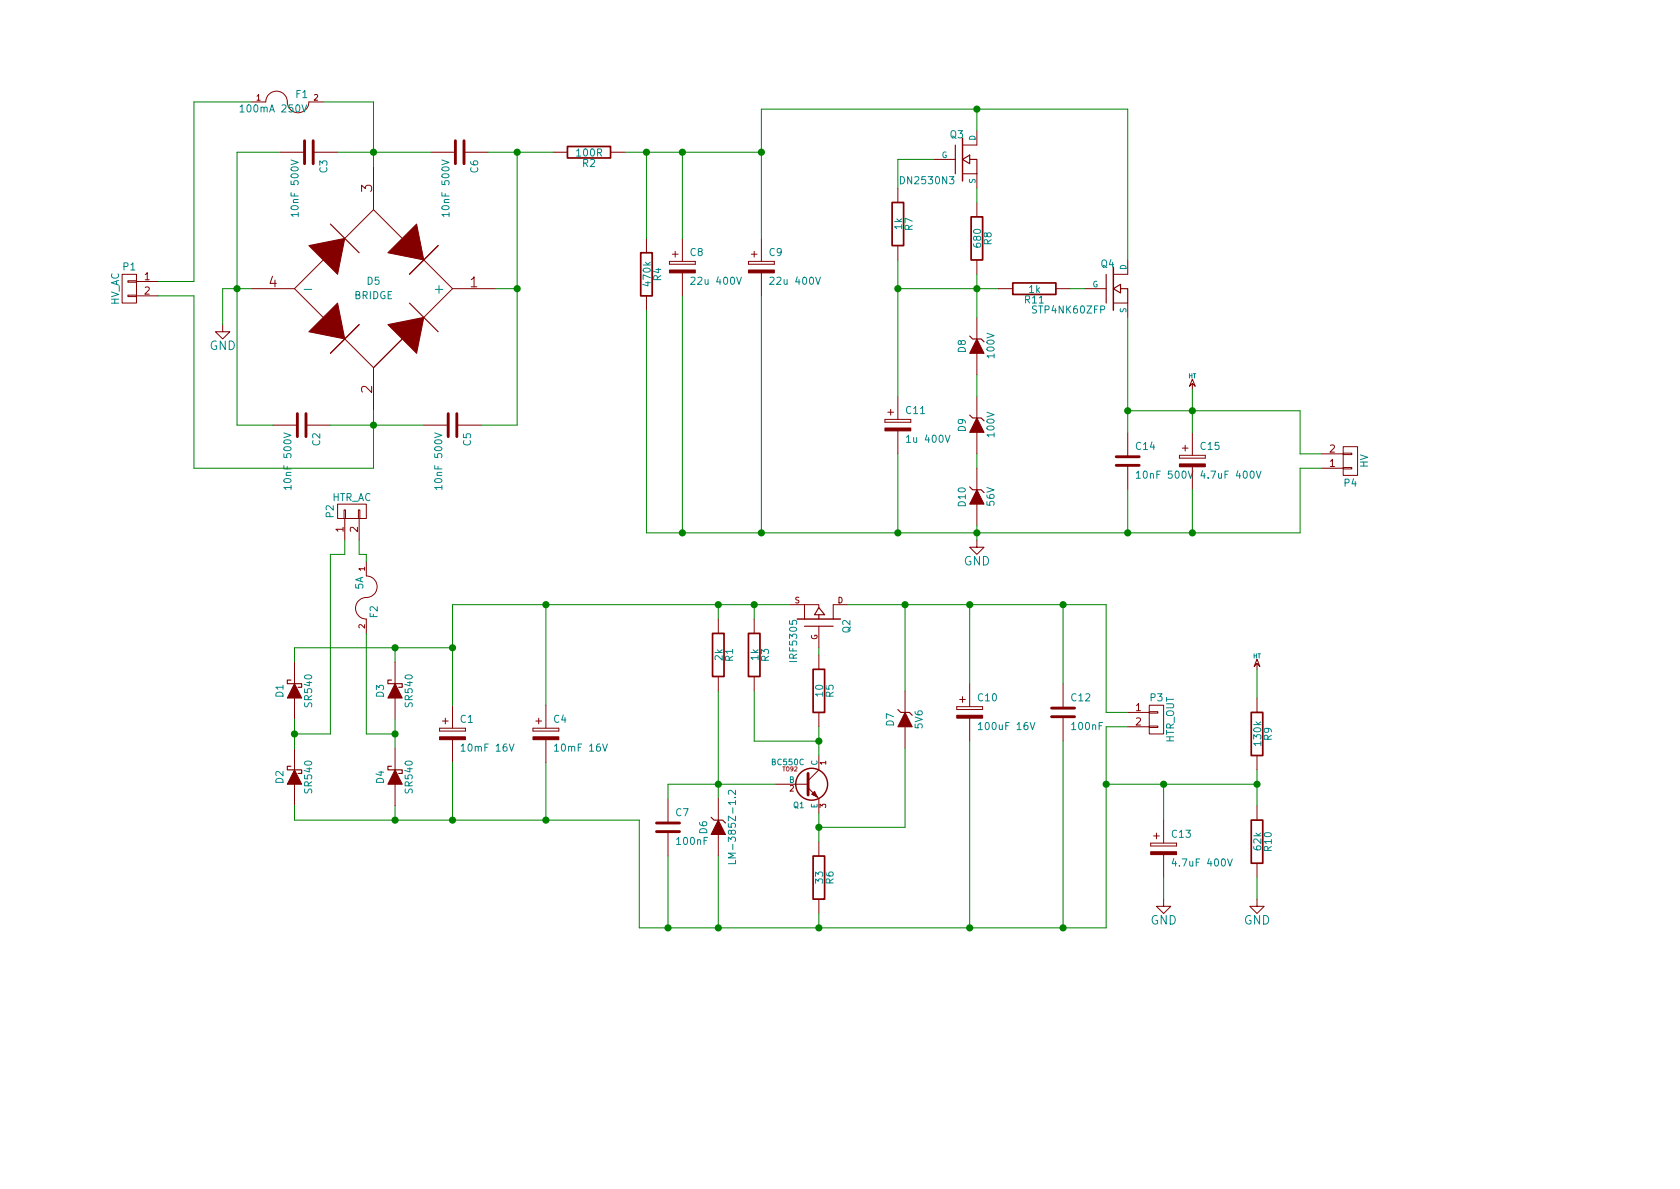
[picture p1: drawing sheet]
EESchema Schematic File Version 2
LIBS:power
LIBS:device
LIBS:transistors
LIBS:conn
LIBS:linear
LIBS:references
LIBS:quietPS-cache
EELAYER 24 0
EELAYER END
$Descr A4 11693 8268
encoding utf-8
Sheet 1 1
Title "Quiet Power Supply"
Date ""
Rev ""
Comp "pir-audio.pl"
Comment1 "https://creativecommons.org/licenses/by-sa/4.0/"
Comment2 "licensed under CC BY SA 4.0 International"
Comment3 "(C) PIR Engineering Łukasz Juszkiewicz"
Comment4 ""
$EndDescr
$Comp
L MOSFET_P Q2
U 1 1
P 5700 4300
F 0 "Q2" H 5700 4490 50  0000 R CNN
F 1 "IRF5305" H 5700 4120 50  0000 R CNN
F 2 "" H 5700 4300 60  0000 C CNN
F 3 "" H 5700 4300 60  0000 C CNN
	1    5700 4300
	0    1    -1   0   
$EndComp
$Comp
L BC550 Q1
U 1 1
P 5600 5450
F 0 "Q1" H 5600 5301 40  0000 R CNN
F 1 "BC550C" H 5600 5600 40  0000 R CNN
F 2 "TO92" H 5500 5552 29  0000 C CNN
F 3 "" H 5600 5450 60  0000 C CNN
	1    5600 5450
	1    0    0    -1  
$EndComp
$Comp
L R R5
U 1 1
P 5700 4800
F 0 "R5" V 5780 4800 50  0000 C CNN
F 1 "10" V 5707 4801 50  0000 C CNN
F 2 "" V 5630 4800 30  0000 C CNN
F 3 "" H 5700 4800 30  0000 C CNN
	1    5700 4800
	1    0    0    -1  
$EndComp
$Comp
L R R3
U 1 1
P 5250 4550
F 0 "R3" V 5330 4550 50  0000 C CNN
F 1 "1k" V 5257 4551 50  0000 C CNN
F 2 "" V 5180 4550 30  0000 C CNN
F 3 "" H 5250 4550 30  0000 C CNN
	1    5250 4550
	1    0    0    -1  
$EndComp
$Comp
L R R1
U 1 1
P 5000 4550
F 0 "R1" V 5080 4550 50  0000 C CNN
F 1 "2k" V 5007 4551 50  0000 C CNN
F 2 "" V 4930 4550 30  0000 C CNN
F 3 "" H 5000 4550 30  0000 C CNN
	1    5000 4550
	1    0    0    -1  
$EndComp
$Comp
L R R6
U 1 1
P 5700 6100
F 0 "R6" V 5780 6100 50  0000 C CNN
F 1 "33" V 5707 6101 50  0000 C CNN
F 2 "" V 5630 6100 30  0000 C CNN
F 3 "" H 5700 6100 30  0000 C CNN
	1    5700 6100
	1    0    0    -1  
$EndComp
$Comp
L ZENER D7
U 1 1
P 6300 5000
F 0 "D7" H 6300 5100 50  0000 C CNN
F 1 "5V6" H 6300 4900 50  0000 C CNN
F 2 "" H 6300 5000 60  0000 C CNN
F 3 "" H 6300 5000 60  0000 C CNN
	1    6300 5000
	0    -1   -1   0   
$EndComp
$Comp
L DIODESCH D1
U 1 1
P 2050 4800
F 0 "D1" H 2050 4900 50  0000 C CNN
F 1 "SR540" H 2050 4700 50  0000 C CNN
F 2 "" H 2050 4800 60  0000 C CNN
F 3 "" H 2050 4800 60  0000 C CNN
	1    2050 4800
	0    -1   -1   0   
$EndComp
$Comp
L DIODESCH D3
U 1 1
P 2750 4800
F 0 "D3" H 2750 4900 50  0000 C CNN
F 1 "SR540" H 2750 4700 50  0000 C CNN
F 2 "" H 2750 4800 60  0000 C CNN
F 3 "" H 2750 4800 60  0000 C CNN
	1    2750 4800
	0    -1   -1   0   
$EndComp
$Comp
L DIODESCH D2
U 1 1
P 2050 5400
F 0 "D2" H 2050 5500 50  0000 C CNN
F 1 "SR540" H 2050 5300 50  0000 C CNN
F 2 "" H 2050 5400 60  0000 C CNN
F 3 "" H 2050 5400 60  0000 C CNN
	1    2050 5400
	0    -1   -1   0   
$EndComp
$Comp
L DIODESCH D4
U 1 1
P 2750 5400
F 0 "D4" H 2750 5500 50  0000 C CNN
F 1 "SR540" H 2750 5300 50  0000 C CNN
F 2 "" H 2750 5400 60  0000 C CNN
F 3 "" H 2750 5400 60  0000 C CNN
	1    2750 5400
	0    -1   -1   0   
$EndComp
$Comp
L CONN_01X02 P2
U 1 1
P 2450 3550
F 0 "P2" H 2450 3700 50  0000 C CNN
F 1 "HTR_AC" V 2550 3550 50  0000 C CNN
F 2 "" H 2450 3550 60  0000 C CNN
F 3 "" H 2450 3550 60  0000 C CNN
	1    2450 3550
	0    -1   -1   0   
$EndComp
$Comp
L CP2 C1
U 1 1
P 3150 5100
F 0 "C1" H 3200 5200 50  0000 L CNN
F 1 "10mF 16V" H 3200 5000 50  0000 L CNN
F 2 "" H 3188 4950 30  0000 C CNN
F 3 "" H 3150 5100 60  0000 C CNN
	1    3150 5100
	1    0    0    -1  
$EndComp
$Comp
L CP2 C4
U 1 1
P 3800 5100
F 0 "C4" H 3850 5200 50  0000 L CNN
F 1 "10mF 16V" H 3850 5000 50  0000 L CNN
F 2 "" H 3838 4950 30  0000 C CNN
F 3 "" H 3800 5100 60  0000 C CNN
	1    3800 5100
	1    0    0    -1  
$EndComp
$Comp
L CP2 C10
U 1 1
P 6750 4950
F 0 "C10" H 6800 5050 50  0000 L CNN
F 1 "100uF 16V" H 6800 4850 50  0000 L CNN
F 2 "" H 6788 4800 30  0000 C CNN
F 3 "" H 6750 4950 60  0000 C CNN
	1    6750 4950
	1    0    0    -1  
$EndComp
$Comp
L C C7
U 1 1
P 4650 5750
F 0 "C7" H 4700 5850 50  0000 L CNN
F 1 "100nF" H 4700 5650 50  0000 L CNN
F 2 "" H 4688 5600 30  0000 C CNN
F 3 "" H 4650 5750 60  0000 C CNN
	1    4650 5750
	1    0    0    -1  
$EndComp
$Comp
L CONN_01X02 P3
U 1 1
P 8050 5000
F 0 "P3" H 8050 5150 50  0000 C CNN
F 1 "HTR_OUT" V 8150 5000 50  0000 C CNN
F 2 "" H 8050 5000 60  0000 C CNN
F 3 "" H 8050 5000 60  0000 C CNN
	1    8050 5000
	1    0    0    -1  
$EndComp
$Comp
L ZENER D9
U 1 1
P 6800 2950
F 0 "D9" H 6800 3050 50  0000 C CNN
F 1 "100V" H 6800 2850 50  0000 C CNN
F 2 "" H 6800 2950 60  0000 C CNN
F 3 "" H 6800 2950 60  0000 C CNN
	1    6800 2950
	0    -1   -1   0   
$EndComp
$Comp
L ZENER D10
U 1 1
P 6800 3450
F 0 "D10" H 6800 3550 50  0000 C CNN
F 1 "56V" H 6800 3350 50  0000 C CNN
F 2 "" H 6800 3450 60  0000 C CNN
F 3 "" H 6800 3450 60  0000 C CNN
	1    6800 3450
	0    -1   -1   0   
$EndComp
$Comp
L MOSFET_N Q3
U 1 1
P 6700 1100
F 0 "Q3" H 6710 1270 50  0000 R CNN
F 1 "DN2530N3" H 6650 950 50  0000 R CNN
F 2 "" H 6700 1100 60  0000 C CNN
F 3 "" H 6700 1100 60  0000 C CNN
	1    6700 1100
	1    0    0    -1  
$EndComp
$Comp
L R R8
U 1 1
P 6800 1650
F 0 "R8" V 6880 1650 50  0000 C CNN
F 1 "680" V 6807 1651 50  0000 C CNN
F 2 "" V 6730 1650 30  0000 C CNN
F 3 "" H 6800 1650 30  0000 C CNN
	1    6800 1650
	1    0    0    -1  
$EndComp
$Comp
L R R7
U 1 1
P 6250 1550
F 0 "R7" V 6330 1550 50  0000 C CNN
F 1 "1k" V 6257 1551 50  0000 C CNN
F 2 "" V 6180 1550 30  0000 C CNN
F 3 "" H 6250 1550 30  0000 C CNN
	1    6250 1550
	1    0    0    -1  
$EndComp
$Comp
L GND #PWR01
U 1 1
P 6800 3750
F 0 "#PWR01" H 6800 3500 60  0001 C CNN
F 1 "GND" H 6800 3600 60  0000 C CNN
F 2 "" H 6800 3750 60  0000 C CNN
F 3 "" H 6800 3750 60  0000 C CNN
	1    6800 3750
	1    0    0    -1  
$EndComp
$Comp
L C C14
U 1 1
P 7850 3200
F 0 "C14" H 7900 3300 50  0000 L CNN
F 1 "10nF 500V" H 7900 3100 50  0000 L CNN
F 2 "" H 7888 3050 30  0000 C CNN
F 3 "" H 7850 3200 60  0000 C CNN
	1    7850 3200
	1    0    0    -1  
$EndComp
$Comp
L MOSFET_N Q4
U 1 1
P 7750 2000
F 0 "Q4" H 7760 2170 50  0000 R CNN
F 1 "STP4NK60ZFP" H 7700 1850 50  0000 R CNN
F 2 "" H 7750 2000 60  0000 C CNN
F 3 "" H 7750 2000 60  0000 C CNN
	1    7750 2000
	1    0    0    -1  
$EndComp
$Comp
L BRIDGE D5
U 1 1
P 2600 2000
F 0 "D5" H 2600 2050 50  0000 C CNN
F 1 "BRIDGE" H 2600 1950 50  0000 C CNN
F 2 "" H 2600 2000 60  0000 C CNN
F 3 "" H 2600 2000 60  0000 C CNN
	1    2600 2000
	1    0    0    -1  
$EndComp
$Comp
L GND #PWR02
U 1 1
P 1550 2250
F 0 "#PWR02" H 1550 2000 60  0001 C CNN
F 1 "GND" H 1550 2100 60  0000 C CNN
F 2 "" H 1550 2250 60  0000 C CNN
F 3 "" H 1550 2250 60  0000 C CNN
	1    1550 2250
	1    0    0    -1  
$EndComp
$Comp
L CP2 C8
U 1 1
P 4750 1850
F 0 "C8" H 4800 1950 50  0000 L CNN
F 1 "22u 400V" H 4800 1750 50  0000 L CNN
F 2 "" H 4788 1700 30  0000 C CNN
F 3 "" H 4750 1850 60  0000 C CNN
	1    4750 1850
	1    0    0    -1  
$EndComp
$Comp
L R R2
U 1 1
P 4100 1050
F 0 "R2" V 4180 1050 50  0000 C CNN
F 1 "100R" V 4107 1051 50  0000 C CNN
F 2 "" V 4030 1050 30  0000 C CNN
F 3 "" H 4100 1050 30  0000 C CNN
	1    4100 1050
	0    1    1    0   
$EndComp
$Comp
L CP2 C9
U 1 1
P 5300 1850
F 0 "C9" H 5350 1950 50  0000 L CNN
F 1 "22u 400V" H 5350 1750 50  0000 L CNN
F 2 "" H 5338 1700 30  0000 C CNN
F 3 "" H 5300 1850 60  0000 C CNN
	1    5300 1850
	1    0    0    -1  
$EndComp
$Comp
L CP2 C15
U 1 1
P 8300 3200
F 0 "C15" H 8350 3300 50  0000 L CNN
F 1 "4.7uF 400V" H 8350 3100 50  0000 L CNN
F 2 "" H 8338 3050 30  0000 C CNN
F 3 "" H 8300 3200 60  0000 C CNN
	1    8300 3200
	1    0    0    -1  
$EndComp
$Comp
L R R4
U 1 1
P 4500 1900
F 0 "R4" V 4580 1900 50  0000 C CNN
F 1 "470k" V 4507 1901 50  0000 C CNN
F 2 "" V 4430 1900 30  0000 C CNN
F 3 "" H 4500 1900 30  0000 C CNN
	1    4500 1900
	1    0    0    -1  
$EndComp
$Comp
L ZENER D8
U 1 1
P 6800 2400
F 0 "D8" H 6800 2500 50  0000 C CNN
F 1 "100V" H 6800 2300 50  0000 C CNN
F 2 "" H 6800 2400 60  0000 C CNN
F 3 "" H 6800 2400 60  0000 C CNN
	1    6800 2400
	0    -1   -1   0   
$EndComp
$Comp
L C C12
U 1 1
P 7400 4950
F 0 "C12" H 7450 5050 50  0000 L CNN
F 1 "100nF" H 7450 4850 50  0000 L CNN
F 2 "" H 7438 4800 30  0000 C CNN
F 3 "" H 7400 4950 60  0000 C CNN
	1    7400 4950
	1    0    0    -1  
$EndComp
$Comp
L CP2 C11
U 1 1
P 6250 2950
F 0 "C11" H 6300 3050 50  0000 L CNN
F 1 "1u 400V" H 6300 2850 50  0000 L CNN
F 2 "" H 6288 2800 30  0000 C CNN
F 3 "" H 6250 2950 60  0000 C CNN
	1    6250 2950
	1    0    0    -1  
$EndComp
$Comp
L C C6
U 1 1
P 3200 1050
F 0 "C6" H 3250 1150 50  0000 L CNN
F 1 "10nF 500V" H 3250 950 50  0000 L CNN
F 2 "" H 3238 900 30  0000 C CNN
F 3 "" H 3200 1050 60  0000 C CNN
	1    3200 1050
	0    1    1    0   
$EndComp
$Comp
L C C5
U 1 1
P 3150 2950
F 0 "C5" H 3200 3050 50  0000 L CNN
F 1 "10nF 500V" H 3200 2850 50  0000 L CNN
F 2 "" H 3188 2800 30  0000 C CNN
F 3 "" H 3150 2950 60  0000 C CNN
	1    3150 2950
	0    1    1    0   
$EndComp
$Comp
L C C2
U 1 1
P 2100 2950
F 0 "C2" H 2150 3050 50  0000 L CNN
F 1 "10nF 500V" H 2150 2850 50  0000 L CNN
F 2 "" H 2138 2800 30  0000 C CNN
F 3 "" H 2100 2950 60  0000 C CNN
	1    2100 2950
	0    1    1    0   
$EndComp
$Comp
L C C3
U 1 1
P 2150 1050
F 0 "C3" H 2200 1150 50  0000 L CNN
F 1 "10nF 500V" H 2200 950 50  0000 L CNN
F 2 "" H 2188 900 30  0000 C CNN
F 3 "" H 2150 1050 60  0000 C CNN
	1    2150 1050
	0    1    1    0   
$EndComp
$Comp
L CONN_01X02 P1
U 1 1
P 900 2000
F 0 "P1" H 900 2150 50  0000 C CNN
F 1 "HV_AC" V 1000 2000 50  0000 C CNN
F 2 "" H 900 2000 60  0000 C CNN
F 3 "" H 900 2000 60  0000 C CNN
	1    900  2000
	-1   0    0    -1  
$EndComp
$Comp
L CONN_01X02 P4
U 1 1
P 9400 3200
F 0 "P4" H 9400 3350 50  0000 C CNN
F 1 "HV" V 9500 3200 50  0000 C CNN
F 2 "" H 9400 3200 60  0000 C CNN
F 3 "" H 9400 3200 60  0000 C CNN
	1    9400 3200
	1    0    0    1   
$EndComp
$Comp
L R R10
U 1 1
P 8750 5850
F 0 "R10" V 8830 5850 50  0000 C CNN
F 1 "62k" V 8757 5851 50  0000 C CNN
F 2 "" V 8680 5850 30  0000 C CNN
F 3 "" H 8750 5850 30  0000 C CNN
	1    8750 5850
	1    0    0    -1  
$EndComp
$Comp
L GND #PWR03
U 1 1
P 8750 6250
F 0 "#PWR03" H 8750 6000 60  0001 C CNN
F 1 "GND" H 8750 6100 60  0000 C CNN
F 2 "" H 8750 6250 60  0000 C CNN
F 3 "" H 8750 6250 60  0000 C CNN
	1    8750 6250
	1    0    0    -1  
$EndComp
$Comp
L R R9
U 1 1
P 8750 5100
F 0 "R9" V 8830 5100 50  0000 C CNN
F 1 "130k" V 8757 5101 50  0000 C CNN
F 2 "" V 8680 5100 30  0000 C CNN
F 3 "" H 8750 5100 30  0000 C CNN
	1    8750 5100
	1    0    0    -1  
$EndComp
$Comp
L HT #PWR04
U 1 1
P 8300 2700
F 0 "#PWR04" H 8300 2820 20  0001 C CNN
F 1 "HT" H 8300 2790 30  0000 C CNN
F 2 "" H 8300 2700 60  0000 C CNN
F 3 "" H 8300 2700 60  0000 C CNN
	1    8300 2700
	1    0    0    -1  
$EndComp
$Comp
L HT #PWR05
U 1 1
P 8750 4650
F 0 "#PWR05" H 8750 4770 20  0001 C CNN
F 1 "HT" H 8750 4740 30  0000 C CNN
F 2 "" H 8750 4650 60  0000 C CNN
F 3 "" H 8750 4650 60  0000 C CNN
	1    8750 4650
	1    0    0    -1  
$EndComp
$Comp
L CP2 C13
U 1 1
P 8100 5900
F 0 "C13" H 8150 6000 50  0000 L CNN
F 1 "4.7uF 400V" H 8150 5800 50  0000 L CNN
F 2 "" H 8138 5750 30  0000 C CNN
F 3 "" H 8100 5900 60  0000 C CNN
	1    8100 5900
	1    0    0    -1  
$EndComp
$Comp
L GND #PWR06
U 1 1
P 8100 6250
F 0 "#PWR06" H 8100 6000 60  0001 C CNN
F 1 "GND" H 8100 6100 60  0000 C CNN
F 2 "" H 8100 6250 60  0000 C CNN
F 3 "" H 8100 6250 60  0000 C CNN
	1    8100 6250
	1    0    0    -1  
$EndComp
$Comp
L FUSE F1
U 1 1
P 2000 700
F 0 "F1" H 2100 750 50  0000 C CNN
F 1 "100mA 250V" H 1900 650 50  0000 C CNN
F 2 "" H 2000 700 60  0000 C CNN
F 3 "" H 2000 700 60  0000 C CNN
	1    2000 700 
	1    0    0    -1  
$EndComp
$Comp
L FUSE F2
U 1 1
P 2550 4150
F 0 "F2" H 2650 4200 50  0000 C CNN
F 1 "5A" H 2450 4100 50  0000 C CNN
F 2 "" H 2550 4150 60  0000 C CNN
F 3 "" H 2550 4150 60  0000 C CNN
	1    2550 4150
	0    1    1    0   
$EndComp
Wire Wire Line
	5700 5650 5700 5850
Wire Wire Line
	5700 6450 5700 6350
Wire Wire Line
	5700 4500 5700 4550
Wire Wire Line
	5700 5050 5700 5250
Wire Wire Line
	6300 5200 6300 5750
Wire Wire Line
	6300 5750 5700 5750
Connection ~ 5700 5750
Wire Wire Line
	4650 5450 5400 5450
Wire Wire Line
	5000 4800 5000 5550
Connection ~ 5000 5450
Wire Wire Line
	5250 4800 5250 5150
Wire Wire Line
	5250 5150 5700 5150
Connection ~ 5700 5150
Wire Wire Line
	3150 4200 5500 4200
Wire Wire Line
	5250 4200 5250 4300
Wire Wire Line
	5000 4200 5000 4300
Connection ~ 5250 4200
Wire Wire Line
	5900 4200 7700 4200
Wire Wire Line
	6300 4200 6300 4800
Wire Wire Line
	5000 6450 5000 5950
Wire Wire Line
	2050 5000 2050 5200
Wire Wire Line
	2750 5000 2750 5200
Wire Wire Line
	2050 5600 2050 5700
Wire Wire Line
	2050 5700 4450 5700
Wire Wire Line
	2750 5700 2750 5600
Wire Wire Line
	2050 4600 2050 4500
Wire Wire Line
	2050 4500 3150 4500
Wire Wire Line
	2750 4500 2750 4600
Wire Wire Line
	6750 6450 6750 5150
Wire Wire Line
	7700 6450 4450 6450
Connection ~ 5700 6450
Wire Wire Line
	6750 4200 6750 4750
Connection ~ 6300 4200
Wire Wire Line
	4650 5450 4650 5550
Wire Wire Line
	4650 5950 4650 6450
Connection ~ 5000 6450
Wire Wire Line
	3150 5700 3150 5300
Connection ~ 2750 5700
Wire Wire Line
	3800 5700 3800 5300
Connection ~ 3150 5700
Wire Wire Line
	4450 6450 4450 5700
Connection ~ 3800 5700
Connection ~ 4650 6450
Connection ~ 5000 4200
Wire Wire Line
	3800 4900 3800 4200
Wire Wire Line
	3150 4200 3150 4900
Connection ~ 3800 4200
Connection ~ 3150 4500
Connection ~ 2750 4500
Wire Wire Line
	7850 4950 7700 4950
Wire Wire Line
	7700 4950 7700 4200
Connection ~ 6750 4200
Wire Wire Line
	7850 5050 7700 5050
Wire Wire Line
	7700 5050 7700 6450
Connection ~ 6750 6450
Wire Wire Line
	6800 3650 6800 3750
Wire Wire Line
	4500 3700 9050 3700
Connection ~ 6800 3700
Wire Wire Line
	6800 3150 6800 3250
Wire Wire Line
	6250 3150 6250 3700
Wire Wire Line
	6250 1800 6250 2750
Wire Wire Line
	6800 1900 6800 2200
Wire Wire Line
	6250 2000 6950 2000
Connection ~ 6800 2000
Connection ~ 6250 2000
Wire Wire Line
	6800 900  6800 750 
Wire Wire Line
	5300 750  7850 750 
Wire Wire Line
	7850 750  7850 1800
Wire Wire Line
	6800 1300 6800 1400
Wire Wire Line
	6500 1100 6250 1100
Wire Wire Line
	6250 1100 6250 1300
Wire Wire Line
	1550 2000 1750 2000
Wire Wire Line
	1550 2000 1550 2250
Wire Wire Line
	3450 2000 3600 2000
Wire Wire Line
	3600 1050 3600 2950
Wire Wire Line
	3400 1050 3850 1050
Wire Wire Line
	4350 1050 5300 1050
Wire Wire Line
	4750 1050 4750 1650
Wire Wire Line
	5300 2050 5300 3700
Connection ~ 6250 3700
Wire Wire Line
	4750 2050 4750 3700
Connection ~ 5300 3700
Wire Wire Line
	5300 750  5300 1650
Connection ~ 4750 1050
Connection ~ 6800 750 
Connection ~ 5300 1050
Wire Wire Line
	7850 2850 9050 2850
Wire Wire Line
	7850 2200 7850 3000
Wire Wire Line
	8300 2700 8300 3000
Connection ~ 7850 2850
Wire Wire Line
	8300 3700 8300 3400
Wire Wire Line
	7850 3400 7850 3700
Connection ~ 7850 3700
Wire Wire Line
	4500 1650 4500 1050
Wire Wire Line
	4500 2150 4500 3700
Connection ~ 4750 3700
Wire Wire Line
	6800 2600 6800 2750
Wire Wire Line
	7400 4750 7400 4200
Connection ~ 7400 4200
Wire Wire Line
	7400 5150 7400 6450
Connection ~ 7400 6450
Connection ~ 3600 1050
Wire Wire Line
	2350 1050 3000 1050
Wire Wire Line
	2600 700  2600 1150
Connection ~ 2600 1050
Wire Wire Line
	1950 1050 1650 1050
Wire Wire Line
	1650 1050 1650 2950
Connection ~ 1650 2000
Wire Wire Line
	1650 2950 1900 2950
Wire Wire Line
	3600 2950 3350 2950
Connection ~ 3600 2000
Wire Wire Line
	2300 2950 2950 2950
Wire Wire Line
	2600 2850 2600 3250
Connection ~ 2600 2950
Wire Wire Line
	1100 1950 1350 1950
Wire Wire Line
	1350 1950 1350 700 
Wire Wire Line
	2600 3250 1350 3250
Wire Wire Line
	1350 3250 1350 2050
Wire Wire Line
	1350 2050 1100 2050
Wire Wire Line
	9200 3150 9050 3150
Wire Wire Line
	9050 3150 9050 2850
Connection ~ 8300 2850
Wire Wire Line
	9200 3250 9050 3250
Wire Wire Line
	9050 3250 9050 3700
Connection ~ 8300 3700
Wire Wire Line
	8750 4650 8750 4850
Wire Wire Line
	8750 5350 8750 5600
Wire Wire Line
	8750 6100 8750 6250
Wire Wire Line
	7700 5450 8750 5450
Connection ~ 7700 5450
Connection ~ 8750 5450
Wire Wire Line
	8100 6100 8100 6250
Wire Wire Line
	8100 5450 8100 5700
Connection ~ 8100 5450
Connection ~ 4500 1050
Wire Wire Line
	2250 700  2600 700 
Wire Wire Line
	1350 700  1750 700 
Wire Wire Line
	2400 3750 2400 3850
Wire Wire Line
	2400 3850 2300 3850
Wire Wire Line
	2300 3850 2300 5100
Wire Wire Line
	2300 5100 2050 5100
Connection ~ 2050 5100
Wire Wire Line
	2550 4400 2550 5100
Wire Wire Line
	2550 5100 2750 5100
Connection ~ 2750 5100
Wire Wire Line
	2550 3900 2550 3850
Wire Wire Line
	2550 3850 2500 3850
Wire Wire Line
	2500 3850 2500 3750
$Comp
L R R11
U 1 1
P 7200 2000
F 0 "R11" V 7280 2000 50  0000 C CNN
F 1 "1k" V 7207 2001 50  0000 C CNN
F 2 "" V 7130 2000 30  0000 C CNN
F 3 "" H 7200 2000 30  0000 C CNN
	1    7200 2000
	0    1    1    0   
$EndComp
Wire Wire Line
	7450 2000 7550 2000
$Comp
L LM385 D6
U 1 1
P 5000 5750
F 0 "D6" H 5000 5850 50  0000 C CNN
F 1 "LM-385Z-1.2" H 5000 5650 50  0000 C CNN
F 2 "" H 5000 5750 60  0000 C CNN
F 3 "" H 5000 5750 60  0000 C CNN
	1    5000 5750
	0    -1   -1   0   
$EndComp
$EndSCHEMATC
